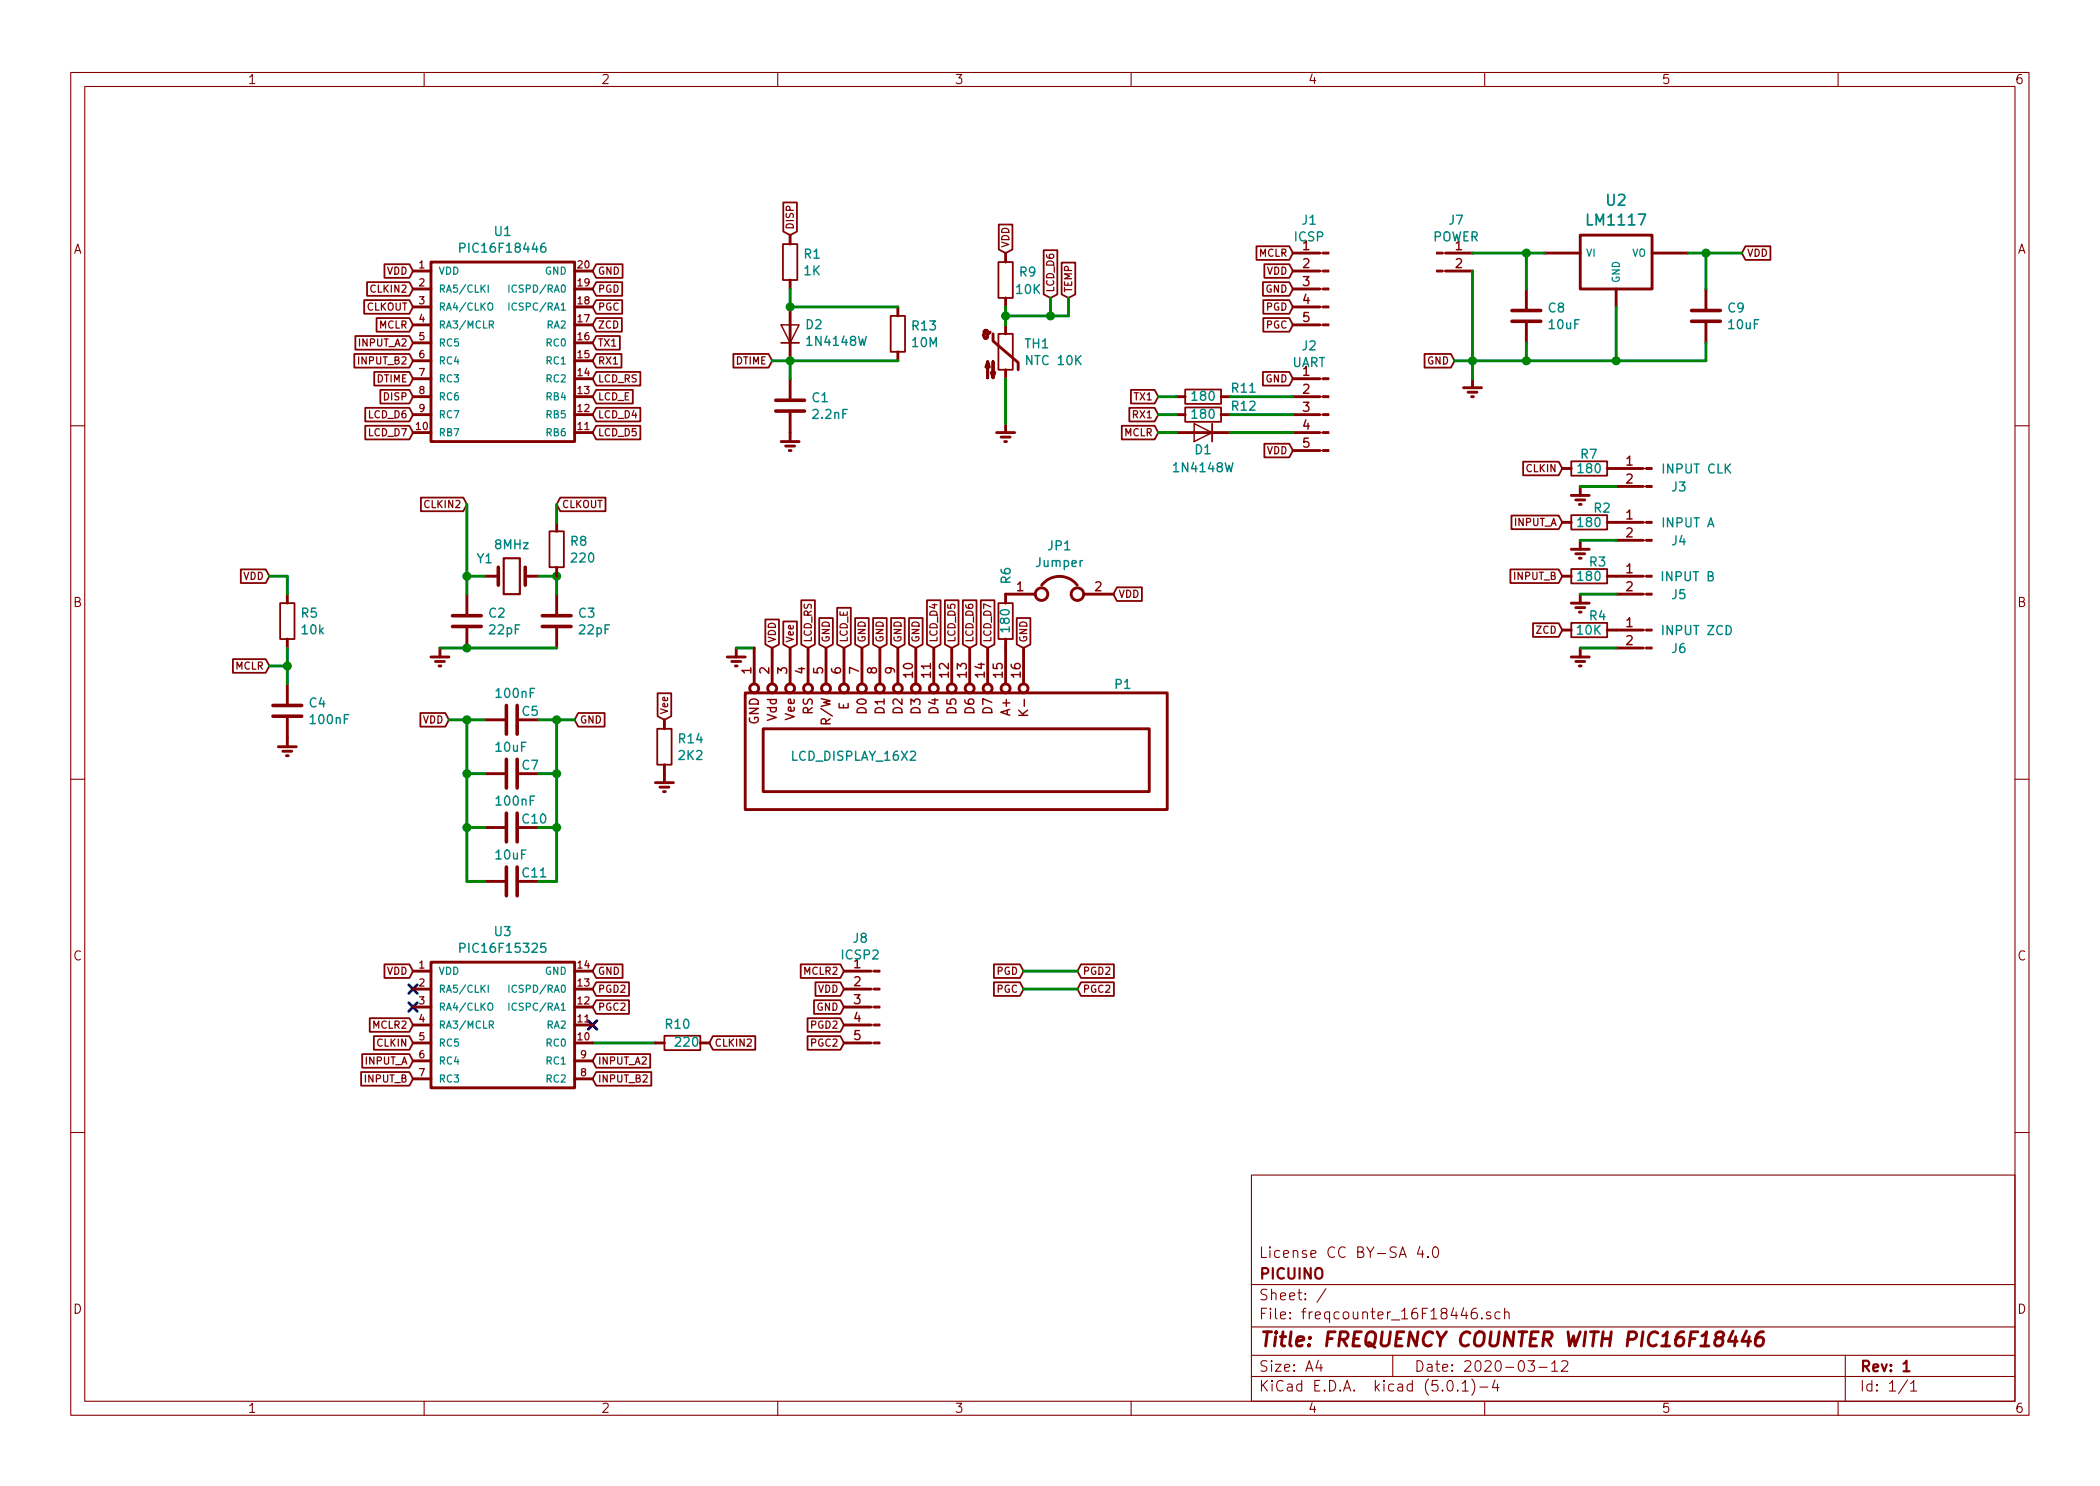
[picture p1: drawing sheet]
EESchema Schematic File Version 4
LIBS:freqcounter_16F18446-cache
EELAYER 26 0
EELAYER END
$Descr A4 11693 8268
encoding utf-8
Sheet 1 1
Title "FREQUENCY COUNTER WITH PIC16F18446"
Date "2020-03-12"
Rev "1"
Comp "PICUINO"
Comment1 "License CC BY-SA 4.0"
Comment2 ""
Comment3 ""
Comment4 ""
$EndDescr
Text GLabel 2300 1800 0    40   Input ~ 0
MCLR
Text GLabel 2300 1500 0    40   Input ~ 0
VDD
Text GLabel 3300 1500 2    40   Input ~ 0
GND
Text GLabel 3300 2000 2    40   Input ~ 0
RX1
Text GLabel 2300 1700 0    40   Input ~ 0
CLKOUT
Text GLabel 2600 2800 0    40   Input ~ 0
CLKIN2
Text GLabel 3100 2800 2    40   Input ~ 0
CLKOUT
$Comp
L Device:Crystal Y1
U 1 1
P 2850 3200
F 0 "Y1" H 2700 3300 50  0000 C CNN
F 1 "8MHz" H 2850 3378 50  0000 C CNN
F 2 "Crystal:Crystal_HC18-U_Vertical" H 2850 3200 50  0001 C CNN
F 3 "~" H 2850 3200 50  0001 C CNN
	1    2850 3200
	1    0    0    -1  
$EndComp
$Comp
L Device:C C3
U 1 1
P 3100 3450
F 0 "C3" H 3215 3497 50  0000 L CNN
F 1 "22pF" H 3215 3404 50  0000 L CNN
F 2 "Capacitor_SMD:C_0805_2012Metric_Pad1.15x1.40mm_HandSolder" H 3138 3300 50  0001 C CNN
F 3 "~" H 3100 3450 50  0001 C CNN
	1    3100 3450
	1    0    0    -1  
$EndComp
$Comp
L Device:C C2
U 1 1
P 2600 3450
F 0 "C2" H 2715 3497 50  0000 L CNN
F 1 "22pF" H 2715 3404 50  0000 L CNN
F 2 "Capacitor_SMD:C_0805_2012Metric_Pad1.15x1.40mm_HandSolder" H 2638 3300 50  0001 C CNN
F 3 "~" H 2600 3450 50  0001 C CNN
	1    2600 3450
	1    0    0    -1  
$EndComp
Wire Wire Line
	3000 3200 3100 3200
Wire Wire Line
	3100 3300 3100 3200
Connection ~ 3100 3200
Wire Wire Line
	2600 3300 2600 3200
Wire Wire Line
	2600 3200 2700 3200
Wire Wire Line
	2600 3600 3100 3600
$Comp
L power:Earth #PWR02
U 1 1
P 2450 3600
F 0 "#PWR02" H 2450 3350 50  0001 C CNN
F 1 "Earth" H 2450 3450 50  0001 C CNN
F 2 "" H 2450 3600 50  0001 C CNN
F 3 "~" H 2450 3600 50  0001 C CNN
	1    2450 3600
	1    0    0    -1  
$EndComp
Wire Wire Line
	2450 3600 2600 3600
Connection ~ 2600 3600
$Comp
L Connector:Conn_01x05_Male J2
U 1 1
P 7400 2300
F 0 "J2" H 7509 2686 50  0000 C CNN
F 1 "UART" H 7509 2593 50  0000 C CNN
F 2 "Connector_PinHeader_2.54mm:PinHeader_1x05_P2.54mm_Vertical" H 7400 2300 50  0001 C CNN
F 3 "~" H 7400 2300 50  0001 C CNN
	1    7400 2300
	-1   0    0    -1  
$EndComp
Text GLabel 7200 2500 0    40   Input ~ 0
VDD
Text GLabel 7200 2100 0    40   Input ~ 0
GND
Text GLabel 6450 2200 0    40   Input ~ 0
TX1
Text GLabel 6450 2300 0    40   Input ~ 0
RX1
Text GLabel 3300 1600 2    40   Input ~ 0
PGD
Text GLabel 3300 1700 2    40   Input ~ 0
PGC
Text GLabel 3300 1900 2    40   Input ~ 0
TX1
Text GLabel 2500 4000 0    40   Input ~ 0
VDD
Text GLabel 3200 4000 2    40   Input ~ 0
GND
$Comp
L Device:C C5
U 1 1
P 2850 4000
F 0 "C5" V 2800 4050 50  0000 L CNN
F 1 "100nF" V 2700 3900 50  0000 L CNN
F 2 "Capacitor_SMD:C_0805_2012Metric_Pad1.15x1.40mm_HandSolder" H 2888 3850 50  0001 C CNN
F 3 "~" H 2850 4000 50  0001 C CNN
	1    2850 4000
	0    1    1    0   
$EndComp
$Comp
L Device:C C7
U 1 1
P 2850 4300
F 0 "C7" V 2800 4350 50  0000 L CNN
F 1 "10uF" V 2700 4200 50  0000 L CNN
F 2 "Capacitor_SMD:C_0805_2012Metric_Pad1.15x1.40mm_HandSolder" H 2888 4150 50  0001 C CNN
F 3 "~" H 2850 4300 50  0001 C CNN
	1    2850 4300
	0    1    1    0   
$EndComp
Connection ~ 3100 4000
Wire Wire Line
	3100 4000 3200 4000
Connection ~ 2600 4000
Wire Wire Line
	2600 4000 2500 4000
Wire Wire Line
	2600 4000 2700 4000
Wire Wire Line
	2600 4300 2700 4300
Wire Wire Line
	3000 4300 3100 4300
Wire Wire Line
	3000 4000 3100 4000
$Comp
L Device:R R5
U 1 1
P 1600 3450
F 0 "R5" H 1670 3497 50  0000 L CNN
F 1 "10k" H 1670 3404 50  0000 L CNN
F 2 "Resistor_SMD:R_0805_2012Metric_Pad1.15x1.40mm_HandSolder" V 1530 3450 50  0001 C CNN
F 3 "~" H 1600 3450 50  0001 C CNN
	1    1600 3450
	1    0    0    -1  
$EndComp
Text GLabel 1500 3200 0    40   Input ~ 0
VDD
$Comp
L power:Earth #PWR04
U 1 1
P 1600 4100
F 0 "#PWR04" H 1600 3850 50  0001 C CNN
F 1 "Earth" H 1600 3950 50  0001 C CNN
F 2 "" H 1600 4100 50  0001 C CNN
F 3 "~" H 1600 4100 50  0001 C CNN
	1    1600 4100
	1    0    0    -1  
$EndComp
$Comp
L Device:C C4
U 1 1
P 1600 3950
F 0 "C4" H 1715 3997 50  0000 L CNN
F 1 "100nF" H 1715 3904 50  0000 L CNN
F 2 "Capacitor_SMD:C_0805_2012Metric_Pad1.15x1.40mm_HandSolder" H 1638 3800 50  0001 C CNN
F 3 "~" H 1600 3950 50  0001 C CNN
	1    1600 3950
	1    0    0    -1  
$EndComp
Wire Wire Line
	1600 3800 1600 3700
Wire Wire Line
	1600 3300 1600 3200
Wire Wire Line
	1600 3200 1500 3200
Text GLabel 1500 3700 0    40   Input ~ 0
MCLR
Wire Wire Line
	1500 3700 1600 3700
Wire Wire Line
	1600 3600 1600 3700
Connection ~ 1600 3700
$Comp
L power:Earth #PWR03
U 1 1
P 4100 3600
F 0 "#PWR03" H 4100 3350 50  0001 C CNN
F 1 "Earth" H 4100 3450 50  0001 C CNN
F 2 "" H 4100 3600 50  0001 C CNN
F 3 "~" H 4100 3600 50  0001 C CNN
	1    4100 3600
	1    0    0    -1  
$EndComp
Wire Wire Line
	4200 3600 4100 3600
Text GLabel 4300 3600 1    40   Input ~ 0
VDD
Text GLabel 4400 3600 1    40   Input ~ 0
Vee
Text GLabel 4500 3600 1    40   Input ~ 0
LCD_RS
Text GLabel 4700 3600 1    40   Input ~ 0
LCD_E
Text GLabel 5200 3600 1    40   Input ~ 0
LCD_D4
$Comp
L Device:R R3
U 1 1
P 8850 3200
F 0 "R3" V 8925 3100 50  0000 L CNN
F 1 "180" V 8845 3125 50  0000 L CNN
F 2 "Resistor_SMD:R_0805_2012Metric_Pad1.15x1.40mm_HandSolder" V 8780 3200 50  0001 C CNN
F 3 "~" H 8850 3200 50  0001 C CNN
	1    8850 3200
	0    -1   -1   0   
$EndComp
$Comp
L Device:R R6
U 1 1
P 5600 3450
F 0 "R6" V 5600 3650 50  0000 L CNN
F 1 "180" V 5595 3375 50  0000 L CNN
F 2 "Resistor_SMD:R_0805_2012Metric_Pad1.15x1.40mm_HandSolder" V 5530 3450 50  0001 C CNN
F 3 "~" H 5600 3450 50  0001 C CNN
	1    5600 3450
	1    0    0    -1  
$EndComp
Text GLabel 6200 3300 2    40   Input ~ 0
VDD
$Comp
L Device:Jumper JP1
U 1 1
P 5900 3300
F 0 "JP1" H 5900 3572 50  0000 C CNN
F 1 "Jumper" H 5900 3479 50  0000 C CNN
F 2 "Connector_PinHeader_2.54mm:PinHeader_1x02_P2.54mm_Vertical" H 5900 3300 50  0001 C CNN
F 3 "~" H 5900 3300 50  0001 C CNN
	1    5900 3300
	1    0    0    -1  
$EndComp
Text GLabel 4600 3600 1    40   Input ~ 0
GND
Text GLabel 5700 3600 1    40   Input ~ 0
GND
Text GLabel 5300 3600 1    40   Input ~ 0
LCD_D5
Text GLabel 5400 3600 1    40   Input ~ 0
LCD_D6
Text GLabel 5500 3600 1    40   Input ~ 0
LCD_D7
Text GLabel 3300 2300 2    40   Input ~ 0
LCD_D4
Text GLabel 3300 2400 2    40   Input ~ 0
LCD_D5
Text GLabel 2300 2400 0    40   Input ~ 0
LCD_D7
Text GLabel 2300 2300 0    40   Input ~ 0
LCD_D6
Text GLabel 3300 2100 2    40   Input ~ 0
LCD_RS
Text GLabel 3300 2200 2    40   Input ~ 0
LCD_E
$Comp
L LCD_DISPLAY_16X2:LCD_DISPLAY_16X2 P1
U 1 1
P 4200 3850
F 0 "P1" H 6200 3900 50  0000 L CNN
F 1 "LCD_DISPLAY_16X2" H 4400 3500 50  0000 L CNN
F 2 "Connector_PinHeader_2.54mm:PinHeader_1x16_P2.54mm_Vertical" H 5650 3500 50  0001 L CNN
F 3 "" H 4200 3850 50  0001 C CNN
	1    4200 3850
	1    0    0    -1  
$EndComp
Text GLabel 7200 1700 0    40   Input ~ 0
PGD
Text GLabel 7200 1800 0    40   Input ~ 0
PGC
$Comp
L Device:R R1
U 1 1
P 4400 1450
F 0 "R1" H 4470 1497 50  0000 L CNN
F 1 "1K" H 4470 1404 50  0000 L CNN
F 2 "Resistor_SMD:R_0805_2012Metric_Pad1.15x1.40mm_HandSolder" V 4330 1450 50  0001 C CNN
F 3 "~" H 4400 1450 50  0001 C CNN
	1    4400 1450
	1    0    0    -1  
$EndComp
$Comp
L Device:C C1
U 1 1
P 4400 2250
F 0 "C1" H 4515 2297 50  0000 L CNN
F 1 "2.2nF" H 4515 2204 50  0000 L CNN
F 2 "Capacitor_SMD:C_0805_2012Metric_Pad1.15x1.40mm_HandSolder" H 4438 2100 50  0001 C CNN
F 3 "~" H 4400 2250 50  0001 C CNN
	1    4400 2250
	1    0    0    -1  
$EndComp
$Comp
L power:Earth #PWR01
U 1 1
P 4400 2400
F 0 "#PWR01" H 4400 2150 50  0001 C CNN
F 1 "Earth" H 4400 2250 50  0001 C CNN
F 2 "" H 4400 2400 50  0001 C CNN
F 3 "~" H 4400 2400 50  0001 C CNN
	1    4400 2400
	1    0    0    -1  
$EndComp
Text GLabel 2300 2200 0    40   Input ~ 0
DISP
Text GLabel 2300 2100 0    40   Input ~ 0
DTIME
Text GLabel 4300 2000 0    40   Input ~ 0
DTIME
Text GLabel 4400 1300 1    40   Input ~ 0
DISP
Wire Wire Line
	4300 2000 4400 2000
Text GLabel 3300 1800 2    40   Input ~ 0
ZCD
Text GLabel 8700 3500 0    40   Input ~ 0
ZCD
$Comp
L Device:R R2
U 1 1
P 8850 2900
F 0 "R2" V 8925 2775 50  0000 L CNN
F 1 "180" V 8845 2825 50  0000 L CNN
F 2 "Resistor_SMD:R_0805_2012Metric_Pad1.15x1.40mm_HandSolder" V 8780 2900 50  0001 C CNN
F 3 "~" H 8850 2900 50  0001 C CNN
	1    8850 2900
	0    -1   -1   0   
$EndComp
Text GLabel 3700 4000 1    40   Input ~ 0
Vee
$Comp
L power:Earth #PWR05
U 1 1
P 3700 4300
F 0 "#PWR05" H 3700 4050 50  0001 C CNN
F 1 "Earth" H 3700 4150 50  0001 C CNN
F 2 "" H 3700 4300 50  0001 C CNN
F 3 "~" H 3700 4300 50  0001 C CNN
	1    3700 4300
	1    0    0    -1  
$EndComp
$Comp
L PIC16F18446:PIC16F18446 U1
U 1 1
P 2800 1450
F 0 "U1" H 2800 1623 50  0000 C CNN
F 1 "PIC16F18446" H 2800 1530 50  0000 C CNN
F 2 "Package_SO:SOIC-20W_7.5x12.8mm_P1.27mm" H 2800 1450 50  0001 C CNN
F 3 "" H 2800 1450 50  0001 C CNN
	1    2800 1450
	1    0    0    -1  
$EndComp
$Comp
L Connector:Conn_01x05_Male J1
U 1 1
P 7400 1600
F 0 "J1" H 7509 1986 50  0000 C CNN
F 1 "ICSP" H 7509 1893 50  0000 C CNN
F 2 "Connector_PinHeader_2.54mm:PinHeader_1x05_P2.54mm_Vertical" H 7400 1600 50  0001 C CNN
F 3 "~" H 7400 1600 50  0001 C CNN
	1    7400 1600
	-1   0    0    -1  
$EndComp
Text GLabel 7200 1400 0    40   Input ~ 0
MCLR
Text GLabel 7200 1500 0    40   Input ~ 0
VDD
Text GLabel 7200 1600 0    40   Input ~ 0
GND
Text GLabel 8700 2600 0    40   Input ~ 0
CLKIN
$Comp
L Device:R R7
U 1 1
P 8850 2600
F 0 "R7" V 8925 2545 50  0000 L CNN
F 1 "180" V 8845 2525 50  0000 L CNN
F 2 "Resistor_SMD:R_0805_2012Metric_Pad1.15x1.40mm_HandSolder" V 8780 2600 50  0001 C CNN
F 3 "~" H 8850 2600 50  0001 C CNN
	1    8850 2600
	0    1    -1   0   
$EndComp
$Comp
L Device:R R8
U 1 1
P 3100 3050
F 0 "R8" H 3170 3097 50  0000 L CNN
F 1 "220" H 3170 3004 50  0000 L CNN
F 2 "Resistor_SMD:R_0805_2012Metric_Pad1.15x1.40mm_HandSolder" V 3030 3050 50  0001 C CNN
F 3 "~" H 3100 3050 50  0001 C CNN
	1    3100 3050
	1    0    0    -1  
$EndComp
Wire Wire Line
	3100 2800 3100 2900
Wire Wire Line
	2600 2800 2600 3200
Connection ~ 2600 3200
$Comp
L Device:R R9
U 1 1
P 5600 1550
F 0 "R9" H 5670 1597 50  0000 L CNN
F 1 "10K" H 5650 1500 50  0000 L CNN
F 2 "Resistor_SMD:R_0805_2012Metric_Pad1.15x1.40mm_HandSolder" V 5530 1550 50  0001 C CNN
F 3 "~" H 5600 1550 50  0001 C CNN
	1    5600 1550
	1    0    0    -1  
$EndComp
$Comp
L Device:Thermistor_NTC TH1
U 1 1
P 5600 1950
F 0 "TH1" H 5702 1997 50  0000 L CNN
F 1 "NTC 10K" H 5702 1904 50  0000 L CNN
F 2 "Resistor_SMD:R_0805_2012Metric_Pad1.15x1.40mm_HandSolder" H 5600 2000 50  0001 C CNN
F 3 "~" H 5600 2000 50  0001 C CNN
	1    5600 1950
	1    0    0    -1  
$EndComp
$Comp
L power:Earth #PWR06
U 1 1
P 5600 2350
F 0 "#PWR06" H 5600 2100 50  0001 C CNN
F 1 "Earth" H 5600 2200 50  0001 C CNN
F 2 "" H 5600 2350 50  0001 C CNN
F 3 "~" H 5600 2350 50  0001 C CNN
	1    5600 2350
	1    0    0    -1  
$EndComp
Wire Wire Line
	5600 2100 5600 2350
Wire Wire Line
	5600 1700 5600 1750
Text GLabel 5600 1400 1    40   Input ~ 0
VDD
Connection ~ 5600 1750
Wire Wire Line
	5600 1750 5600 1800
Text GLabel 5850 1650 1    40   Input ~ 0
LCD_D6
Text GLabel 5950 1650 1    40   Input ~ 0
TEMP
Wire Wire Line
	5850 1750 5850 1650
Wire Wire Line
	5600 1750 5850 1750
Wire Wire Line
	5850 1750 5950 1750
Wire Wire Line
	5950 1750 5950 1650
Connection ~ 5850 1750
$Comp
L Analog:LM1117 U2
U 1 1
P 9000 1450
F 0 "U2" H 9000 1798 60  0000 C CNN
F 1 "LM1117" H 9000 1688 60  0000 C CNN
F 2 "Footprints:SOT223_LM1117" H 9000 1450 50  0001 C CNN
F 3 "" H 9000 1450 50  0001 C CNN
	1    9000 1450
	1    0    0    -1  
$EndComp
$Comp
L Connector:Conn_01x02_Male J7
U 1 1
P 8000 1400
F 0 "J7" H 8109 1586 50  0000 C CNN
F 1 "POWER" H 8109 1493 50  0000 C CNN
F 2 "Connector_PinHeader_2.54mm:PinHeader_1x02_P2.54mm_Vertical" H 8000 1400 50  0001 C CNN
F 3 "~" H 8000 1400 50  0001 C CNN
	1    8000 1400
	1    0    0    -1  
$EndComp
Wire Wire Line
	8200 1400 8500 1400
Wire Wire Line
	8200 1500 8200 2000
Wire Wire Line
	8200 2000 8500 2000
Wire Wire Line
	9000 2000 9000 1700
$Comp
L power:Earth #PWR0101
U 1 1
P 8200 2100
F 0 "#PWR0101" H 8200 1850 50  0001 C CNN
F 1 "Earth" H 8200 1950 50  0001 C CNN
F 2 "" H 8200 2100 50  0001 C CNN
F 3 "~" H 8200 2100 50  0001 C CNN
	1    8200 2100
	1    0    0    -1  
$EndComp
Connection ~ 8200 2000
$Comp
L Device:C C9
U 1 1
P 9500 1750
F 0 "C9" H 9615 1797 50  0000 L CNN
F 1 "10uF" H 9615 1704 50  0000 L CNN
F 2 "Capacitor_THT:C_Rect_L4.6mm_W5.5mm_P2.50mm_MKS02_FKP02" H 9538 1600 50  0001 C CNN
F 3 "~" H 9500 1750 50  0001 C CNN
	1    9500 1750
	1    0    0    -1  
$EndComp
Wire Wire Line
	9000 2000 9500 2000
Wire Wire Line
	9500 2000 9500 1900
Connection ~ 9000 2000
Wire Wire Line
	9500 1400 9400 1400
$Comp
L Device:C C8
U 1 1
P 8500 1750
F 0 "C8" H 8615 1797 50  0000 L CNN
F 1 "10uF" H 8615 1704 50  0000 L CNN
F 2 "Capacitor_THT:C_Rect_L4.6mm_W5.5mm_P2.50mm_MKS02_FKP02" H 8538 1600 50  0001 C CNN
F 3 "~" H 8500 1750 50  0001 C CNN
	1    8500 1750
	1    0    0    -1  
$EndComp
Wire Wire Line
	8500 1600 8500 1400
Connection ~ 8500 1400
Wire Wire Line
	8500 1400 8600 1400
Wire Wire Line
	8500 1900 8500 2000
Connection ~ 8500 2000
Wire Wire Line
	8500 2000 9000 2000
Wire Wire Line
	9500 1400 9500 1600
Text GLabel 9700 1400 2    40   Input ~ 0
VDD
Wire Wire Line
	9700 1400 9500 1400
Connection ~ 9500 1400
Text GLabel 8100 2000 0    40   Input ~ 0
GND
Wire Wire Line
	8100 2000 8200 2000
Wire Wire Line
	8200 2100 8200 2000
$Comp
L Connector:Conn_01x02_Male J3
U 1 1
P 9200 2600
F 0 "J3" H 9050 2500 50  0000 C CNN
F 1 "INPUT CLK" H 8950 2600 50  0000 C CNN
F 2 "Connector_PinHeader_2.54mm:PinHeader_1x02_P2.54mm_Vertical" H 9200 2600 50  0001 C CNN
F 3 "~" H 9200 2600 50  0001 C CNN
	1    9200 2600
	-1   0    0    -1  
$EndComp
$Comp
L power:Earth #PWR07
U 1 1
P 8800 2700
F 0 "#PWR07" H 8800 2450 50  0001 C CNN
F 1 "Earth" H 8800 2550 50  0001 C CNN
F 2 "" H 8800 2700 50  0001 C CNN
F 3 "~" H 8800 2700 50  0001 C CNN
	1    8800 2700
	1    0    0    -1  
$EndComp
Text GLabel 8700 2900 0    40   Input ~ 0
INPUT_A
Text GLabel 8700 3200 0    40   Input ~ 0
INPUT_B
$Comp
L Connector:Conn_01x02_Male J4
U 1 1
P 9200 2900
F 0 "J4" H 9050 2800 50  0000 C CNN
F 1 "INPUT A" H 9000 2900 50  0000 C CNN
F 2 "Connector_PinHeader_2.54mm:PinHeader_1x02_P2.54mm_Vertical" H 9200 2900 50  0001 C CNN
F 3 "~" H 9200 2900 50  0001 C CNN
	1    9200 2900
	-1   0    0    -1  
$EndComp
$Comp
L power:Earth #PWR08
U 1 1
P 8800 3000
F 0 "#PWR08" H 8800 2750 50  0001 C CNN
F 1 "Earth" H 8800 2850 50  0001 C CNN
F 2 "" H 8800 3000 50  0001 C CNN
F 3 "~" H 8800 3000 50  0001 C CNN
	1    8800 3000
	1    0    0    -1  
$EndComp
$Comp
L Connector:Conn_01x02_Male J5
U 1 1
P 9200 3200
F 0 "J5" H 9050 3100 50  0000 C CNN
F 1 "INPUT B" H 9000 3200 50  0000 C CNN
F 2 "Connector_PinHeader_2.54mm:PinHeader_1x02_P2.54mm_Vertical" H 9200 3200 50  0001 C CNN
F 3 "~" H 9200 3200 50  0001 C CNN
	1    9200 3200
	-1   0    0    -1  
$EndComp
$Comp
L power:Earth #PWR09
U 1 1
P 8800 3300
F 0 "#PWR09" H 8800 3050 50  0001 C CNN
F 1 "Earth" H 8800 3150 50  0001 C CNN
F 2 "" H 8800 3300 50  0001 C CNN
F 3 "~" H 8800 3300 50  0001 C CNN
	1    8800 3300
	1    0    0    -1  
$EndComp
Wire Wire Line
	8800 2700 9000 2700
Wire Wire Line
	8800 3000 9000 3000
Wire Wire Line
	9000 3300 8800 3300
$Comp
L Device:R R4
U 1 1
P 8850 3500
F 0 "R4" V 8925 3400 50  0000 L CNN
F 1 "10K" V 8845 3425 50  0000 L CNN
F 2 "Resistor_SMD:R_0805_2012Metric_Pad1.15x1.40mm_HandSolder" V 8780 3500 50  0001 C CNN
F 3 "~" H 8850 3500 50  0001 C CNN
	1    8850 3500
	0    -1   -1   0   
$EndComp
$Comp
L Connector:Conn_01x02_Male J6
U 1 1
P 9200 3500
F 0 "J6" H 9050 3400 50  0000 C CNN
F 1 "INPUT ZCD" H 8950 3500 50  0000 C CNN
F 2 "Connector_PinHeader_2.54mm:PinHeader_1x02_P2.54mm_Vertical" H 9200 3500 50  0001 C CNN
F 3 "~" H 9200 3500 50  0001 C CNN
	1    9200 3500
	-1   0    0    -1  
$EndComp
$Comp
L power:Earth #PWR010
U 1 1
P 8800 3600
F 0 "#PWR010" H 8800 3350 50  0001 C CNN
F 1 "Earth" H 8800 3450 50  0001 C CNN
F 2 "" H 8800 3600 50  0001 C CNN
F 3 "~" H 8800 3600 50  0001 C CNN
	1    8800 3600
	1    0    0    -1  
$EndComp
Wire Wire Line
	9000 3600 8800 3600
$Comp
L Device:C C10
U 1 1
P 2850 4600
F 0 "C10" V 2800 4650 50  0000 L CNN
F 1 "100nF" V 2700 4500 50  0000 L CNN
F 2 "Capacitor_SMD:C_0805_2012Metric_Pad1.15x1.40mm_HandSolder" H 2888 4450 50  0001 C CNN
F 3 "~" H 2850 4600 50  0001 C CNN
	1    2850 4600
	0    1    1    0   
$EndComp
$Comp
L Device:C C11
U 1 1
P 2850 4900
F 0 "C11" V 2800 4950 50  0000 L CNN
F 1 "10uF" V 2700 4800 50  0000 L CNN
F 2 "Capacitor_SMD:C_0805_2012Metric_Pad1.15x1.40mm_HandSolder" H 2888 4750 50  0001 C CNN
F 3 "~" H 2850 4900 50  0001 C CNN
	1    2850 4900
	0    1    1    0   
$EndComp
Wire Wire Line
	2600 4600 2700 4600
Wire Wire Line
	2600 4900 2700 4900
Wire Wire Line
	3000 4900 3100 4900
Wire Wire Line
	3000 4600 3100 4600
Wire Wire Line
	2600 4300 2600 4000
Wire Wire Line
	3100 4300 3100 4000
Wire Wire Line
	3100 4300 3100 4600
Connection ~ 3100 4300
Wire Wire Line
	3100 4600 3100 4900
Connection ~ 3100 4600
Wire Wire Line
	2600 4900 2600 4600
Wire Wire Line
	2600 4600 2600 4300
Connection ~ 2600 4600
Connection ~ 2600 4300
Text GLabel 2300 5400 0    40   Input ~ 0
VDD
Text GLabel 3300 5400 2    40   Input ~ 0
GND
Text GLabel 4700 5700 0    40   Input ~ 0
PGD2
Text GLabel 4700 5800 0    40   Input ~ 0
PGC2
$Comp
L Connector:Conn_01x05_Male J8
U 1 1
P 4900 5600
F 0 "J8" H 5009 5986 50  0000 C CNN
F 1 "ICSP2" H 5009 5893 50  0000 C CNN
F 2 "Connector_PinHeader_2.54mm:PinHeader_1x05_P2.54mm_Vertical" H 4900 5600 50  0001 C CNN
F 3 "~" H 4900 5600 50  0001 C CNN
	1    4900 5600
	-1   0    0    -1  
$EndComp
Text GLabel 4700 5400 0    40   Input ~ 0
MCLR2
Text GLabel 4700 5500 0    40   Input ~ 0
VDD
Text GLabel 4700 5600 0    40   Input ~ 0
GND
Text GLabel 2300 5700 0    40   Input ~ 0
MCLR2
Text GLabel 3300 5500 2    40   Input ~ 0
PGD2
Text GLabel 3300 5600 2    40   Input ~ 0
PGC2
NoConn ~ 2300 5500
NoConn ~ 2300 5600
NoConn ~ 3300 5700
Text GLabel 2300 5800 0    40   Input ~ 0
CLKIN
Text GLabel 2300 5900 0    40   Input ~ 0
INPUT_A
Text GLabel 2300 6000 0    40   Input ~ 0
INPUT_B
Text GLabel 3950 5800 2    40   Input ~ 0
CLKIN2
Text GLabel 3300 5900 2    40   Input ~ 0
INPUT_A2
Text GLabel 3300 6000 2    40   Input ~ 0
INPUT_B2
Text GLabel 2300 1600 0    40   Input ~ 0
CLKIN2
Text GLabel 2300 1900 0    40   Input ~ 0
INPUT_A2
Text GLabel 2300 2000 0    40   Input ~ 0
INPUT_B2
Text GLabel 6450 2400 0    40   Input ~ 0
MCLR
$Comp
L Diode:1N4148W D2
U 1 1
P 4400 1850
F 0 "D2" V 4447 1770 50  0000 R CNN
F 1 "1N4148W" V 4354 1770 50  0000 R CNN
F 2 "Diode_SMD:D_SOD-123" H 4400 1675 50  0001 C CNN
F 3 "https://www.vishay.com/docs/85748/1n4148w.pdf" H 4400 1850 50  0001 C CNN
	1    4400 1850
	0    -1   -1   0   
$EndComp
Connection ~ 4400 2000
$Comp
L Diode:1N4148W D1
U 1 1
P 6700 2400
F 0 "D1" H 6700 2500 50  0000 C CNN
F 1 "1N4148W" H 6700 2600 50  0000 C CNN
F 2 "Diode_SMD:D_SOD-123" H 6700 2225 50  0001 C CNN
F 3 "https://www.vishay.com/docs/85748/1n4148w.pdf" H 6700 2400 50  0001 C CNN
	1    6700 2400
	-1   0    0    1   
$EndComp
Wire Wire Line
	3650 5800 3300 5800
$Comp
L Device:R R10
U 1 1
P 3800 5800
F 0 "R10" V 3900 5750 50  0000 L CNN
F 1 "220" V 3800 5700 50  0000 L CNN
F 2 "Resistor_SMD:R_0805_2012Metric_Pad1.15x1.40mm_HandSolder" V 3730 5800 50  0001 C CNN
F 3 "~" H 3800 5800 50  0001 C CNN
	1    3800 5800
	0    -1   -1   0   
$EndComp
Text GLabel 6000 5400 2    40   Input ~ 0
PGD2
Text GLabel 6000 5500 2    40   Input ~ 0
PGC2
Text GLabel 5700 5400 0    40   Input ~ 0
PGD
Text GLabel 5700 5500 0    40   Input ~ 0
PGC
Wire Wire Line
	5700 5400 6000 5400
Wire Wire Line
	6000 5500 5700 5500
$Comp
L Device:R R11
U 1 1
P 6700 2200
F 0 "R11" V 6650 2350 50  0000 L CNN
F 1 "180" V 6695 2125 50  0000 L CNN
F 2 "Resistor_SMD:R_0805_2012Metric_Pad1.15x1.40mm_HandSolder" V 6630 2200 50  0001 C CNN
F 3 "~" H 6700 2200 50  0001 C CNN
	1    6700 2200
	0    1    1    0   
$EndComp
$Comp
L Device:R R12
U 1 1
P 6700 2300
F 0 "R12" V 6650 2450 50  0000 L CNN
F 1 "180" V 6695 2225 50  0000 L CNN
F 2 "Resistor_SMD:R_0805_2012Metric_Pad1.15x1.40mm_HandSolder" V 6630 2300 50  0001 C CNN
F 3 "~" H 6700 2300 50  0001 C CNN
	1    6700 2300
	0    1    1    0   
$EndComp
Wire Wire Line
	6850 2200 7200 2200
Wire Wire Line
	7200 2300 6850 2300
Wire Wire Line
	6550 2300 6450 2300
Wire Wire Line
	6550 2200 6450 2200
Wire Wire Line
	6850 2400 7200 2400
Wire Wire Line
	6550 2400 6450 2400
Text GLabel 4800 3600 1    40   Input ~ 0
GND
Text GLabel 4900 3600 1    40   Input ~ 0
GND
Text GLabel 5000 3600 1    40   Input ~ 0
GND
Text GLabel 5100 3600 1    40   Input ~ 0
GND
$Comp
L PIC16F15325:PIC16F15325 U3
U 1 1
P 2800 5350
F 0 "U3" H 2800 5523 50  0000 C CNN
F 1 "PIC16F15325" H 2800 5430 50  0000 C CNN
F 2 "Package_SO:SOIC-14_3.9x8.7mm_P1.27mm" H 2800 5350 50  0001 C CNN
F 3 "" H 2800 5350 50  0001 C CNN
	1    2800 5350
	1    0    0    -1  
$EndComp
$Comp
L Device:R R13
U 1 1
P 5000 1850
F 0 "R13" H 5070 1897 50  0000 L CNN
F 1 "10M" H 5070 1804 50  0000 L CNN
F 2 "Resistor_SMD:R_0805_2012Metric_Pad1.15x1.40mm_HandSolder" V 4930 1850 50  0001 C CNN
F 3 "~" H 5000 1850 50  0001 C CNN
	1    5000 1850
	1    0    0    -1  
$EndComp
Wire Wire Line
	4400 1600 4400 1700
Wire Wire Line
	5000 1700 4400 1700
Connection ~ 4400 1700
Wire Wire Line
	5000 2000 4400 2000
Wire Wire Line
	4400 2100 4400 2000
$Comp
L Device:R R14
U 1 1
P 3700 4150
F 0 "R14" H 3770 4197 50  0000 L CNN
F 1 "2K2" H 3770 4104 50  0000 L CNN
F 2 "Resistor_SMD:R_0805_2012Metric_Pad1.15x1.40mm_HandSolder" V 3630 4150 50  0001 C CNN
F 3 "~" H 3700 4150 50  0001 C CNN
	1    3700 4150
	1    0    0    -1  
$EndComp
$EndSCHEMATC
